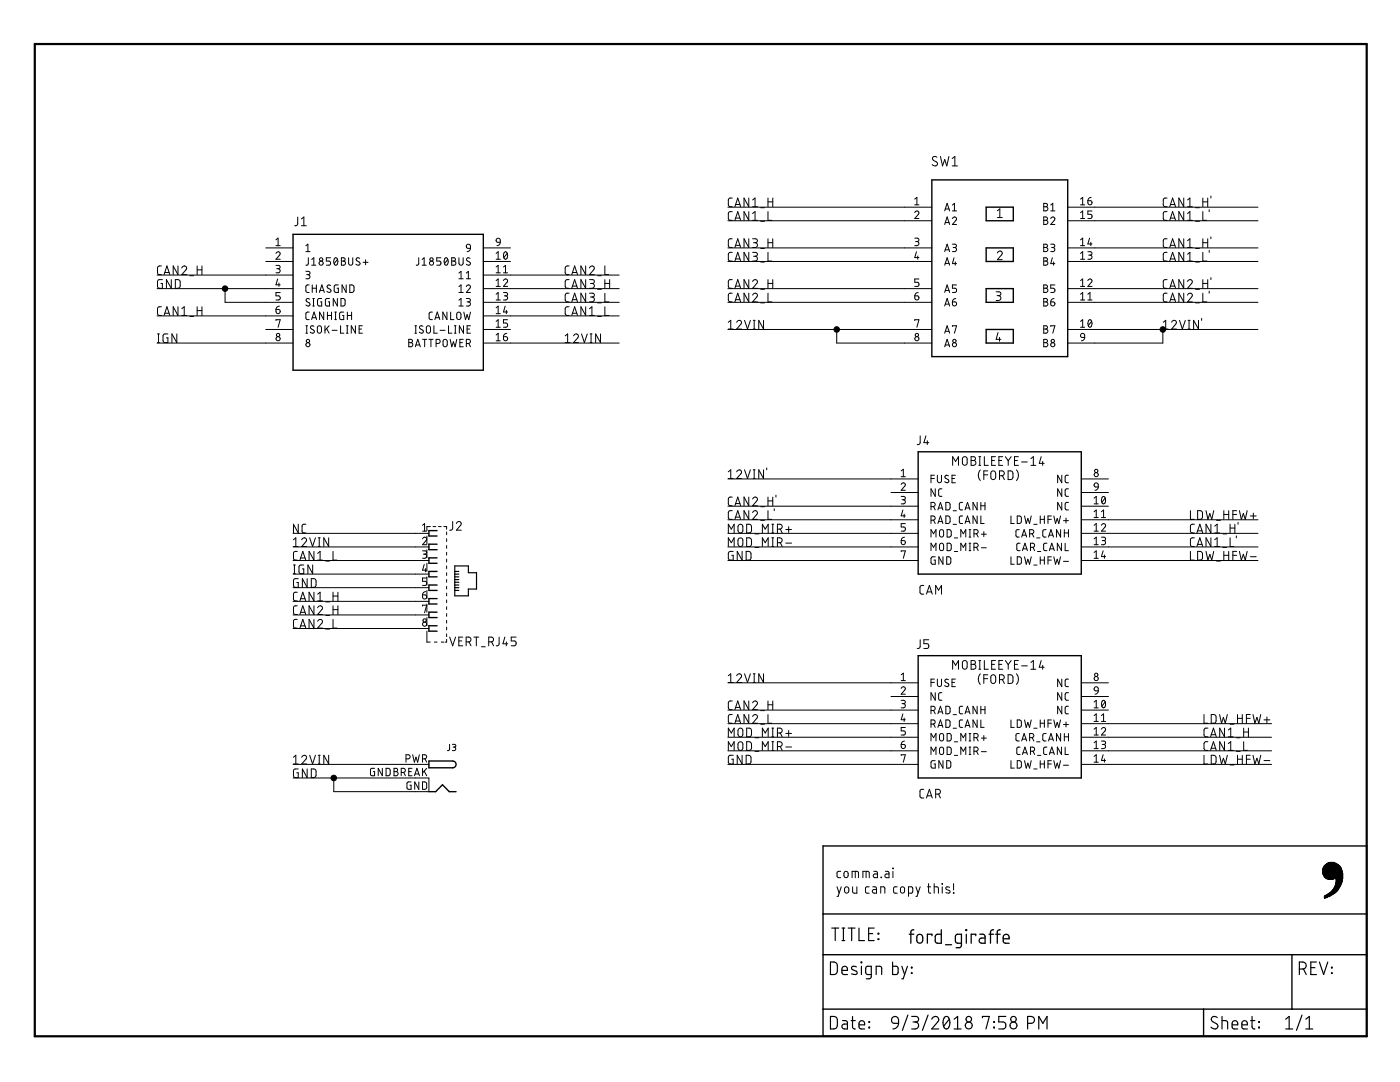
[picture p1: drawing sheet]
<?xml version="1.0" encoding="utf-8"?>
<!DOCTYPE eagle SYSTEM "eagle.dtd">
<eagle version="9.0.0">
<drawing>
<settings>
<setting alwaysvectorfont="yes"/>
<setting verticaltext="up"/>
</settings>
<grid distance="0.1" unitdist="inch" unit="inch" style="dots" multiple="1" display="yes" altdistance="0.01" altunitdist="inch" altunit="inch"/>
<schematic xreflabel="%F%N/%S.%C%R" xrefpart="/%S.%C%R">
<libraries>
<library name="comma.ai">
<symbols>
<symbol name="FRAME-LETTER" library_locally_modified="yes">
<wire x1="0" y1="185.42" x2="248.92" y2="185.42" width="0.4064" layer="94"/>
<wire x1="248.92" y1="185.42" x2="248.92" y2="0" width="0.4064" layer="94"/>
<wire x1="0" y1="185.42" x2="0" y2="0" width="0.4064" layer="94"/>
<wire x1="0" y1="0" x2="248.92" y2="0" width="0.4064" layer="94"/>
</symbol>
<symbol name="DOCFIELD-OPEN" library_locally_modified="yes">
<wire x1="0" y1="0" x2="71.12" y2="0" width="0.254" layer="94"/>
<wire x1="101.6" y1="15.24" x2="87.63" y2="15.24" width="0.254" layer="94"/>
<wire x1="0" y1="0" x2="0" y2="5.08" width="0.254" layer="94"/>
<wire x1="0" y1="5.08" x2="71.12" y2="5.08" width="0.254" layer="94"/>
<wire x1="0" y1="5.08" x2="0" y2="15.24" width="0.254" layer="94"/>
<wire x1="101.6" y1="15.24" x2="101.6" y2="5.08" width="0.254" layer="94"/>
<wire x1="71.12" y1="5.08" x2="71.12" y2="0" width="0.254" layer="94"/>
<wire x1="71.12" y1="5.08" x2="87.63" y2="5.08" width="0.254" layer="94"/>
<wire x1="71.12" y1="0" x2="101.6" y2="0" width="0.254" layer="94"/>
<wire x1="87.63" y1="15.24" x2="87.63" y2="5.08" width="0.254" layer="94"/>
<wire x1="87.63" y1="15.24" x2="0" y2="15.24" width="0.254" layer="94"/>
<wire x1="87.63" y1="5.08" x2="101.6" y2="5.08" width="0.254" layer="94"/>
<wire x1="101.6" y1="5.08" x2="101.6" y2="0" width="0.254" layer="94"/>
<wire x1="0" y1="15.24" x2="0" y2="22.86" width="0.254" layer="94"/>
<wire x1="101.6" y1="35.56" x2="0" y2="35.56" width="0.254" layer="94"/>
<wire x1="101.6" y1="35.56" x2="101.6" y2="22.86" width="0.254" layer="94"/>
<wire x1="0" y1="22.86" x2="101.6" y2="22.86" width="0.254" layer="94"/>
<wire x1="0" y1="22.86" x2="0" y2="35.56" width="0.254" layer="94"/>
<wire x1="101.6" y1="22.86" x2="101.6" y2="15.24" width="0.254" layer="94"/>
<text x="1.27" y="1.27" size="2.54" layer="94" font="vector">Date:</text>
<text x="12.7" y="1.27" size="2.54" layer="94" font="vector">&gt;LAST_DATE_TIME</text>
<text x="72.39" y="1.27" size="2.54" layer="94" font="vector">Sheet:</text>
<text x="86.36" y="1.27" size="2.54" layer="94" font="vector">&gt;SHEET</text>
<text x="88.9" y="11.43" size="2.54" layer="94" font="vector">REV:</text>
<text x="1.524" y="17.78" size="2.54" layer="94" font="vector">TITLE:</text>
<text x="16.002" y="17.272" size="2.7432" layer="94" font="vector">&gt;DRAWING_NAME</text>
<text x="2.54" y="26.67" size="1.9304" layer="94">comma.ai
you can copy this!</text>
<text x="1.27" y="11.43" size="2.54" layer="94">Design by:</text>
<rectangle x1="93.6879" y1="25.7937" x2="93.8403" y2="25.8699" layer="94"/>
<rectangle x1="93.6879" y1="25.8699" x2="94.0689" y2="25.9461" layer="94"/>
<rectangle x1="93.6879" y1="25.9461" x2="94.2975" y2="26.0223" layer="94"/>
<rectangle x1="93.6879" y1="26.0223" x2="94.3737" y2="26.0985" layer="94"/>
<rectangle x1="93.6879" y1="26.0985" x2="94.6023" y2="26.1747" layer="94"/>
<rectangle x1="93.6879" y1="26.1747" x2="94.7547" y2="26.2509" layer="94"/>
<rectangle x1="93.8403" y1="26.2509" x2="94.9071" y2="26.3271" layer="94"/>
<rectangle x1="93.9927" y1="26.3271" x2="94.9833" y2="26.4033" layer="94"/>
<rectangle x1="94.1451" y1="26.4033" x2="95.1357" y2="26.4795" layer="94"/>
<rectangle x1="94.2213" y1="26.4795" x2="95.2881" y2="26.5557" layer="94"/>
<rectangle x1="94.3737" y1="26.5557" x2="95.3643" y2="26.6319" layer="94"/>
<rectangle x1="94.5261" y1="26.6319" x2="95.5167" y2="26.7081" layer="94"/>
<rectangle x1="94.6023" y1="26.7081" x2="95.5929" y2="26.7843" layer="94"/>
<rectangle x1="94.6785" y1="26.7843" x2="95.7453" y2="26.8605" layer="94"/>
<rectangle x1="94.8309" y1="26.8605" x2="95.8215" y2="26.9367" layer="94"/>
<rectangle x1="94.9071" y1="26.9367" x2="95.8977" y2="27.0129" layer="94"/>
<rectangle x1="94.9833" y1="27.0129" x2="95.9739" y2="27.0891" layer="94"/>
<rectangle x1="95.0595" y1="27.0891" x2="96.0501" y2="27.1653" layer="94"/>
<rectangle x1="95.1357" y1="27.1653" x2="96.1263" y2="27.2415" layer="94"/>
<rectangle x1="95.2119" y1="27.2415" x2="96.2025" y2="27.3177" layer="94"/>
<rectangle x1="95.2119" y1="27.3177" x2="96.2025" y2="27.3939" layer="94"/>
<rectangle x1="95.2881" y1="27.3939" x2="96.2787" y2="27.4701" layer="94"/>
<rectangle x1="95.4405" y1="27.4701" x2="96.3549" y2="27.5463" layer="94"/>
<rectangle x1="95.4405" y1="27.5463" x2="96.3549" y2="27.6225" layer="94"/>
<rectangle x1="95.4405" y1="27.6225" x2="96.3549" y2="27.6987" layer="94"/>
<rectangle x1="95.5929" y1="27.6987" x2="96.5073" y2="27.7749" layer="94"/>
<rectangle x1="95.5167" y1="27.7749" x2="96.5073" y2="27.8511" layer="94"/>
<rectangle x1="95.5929" y1="27.8511" x2="96.5835" y2="27.9273" layer="94"/>
<rectangle x1="95.5929" y1="27.9273" x2="96.5835" y2="28.0035" layer="94"/>
<rectangle x1="95.6691" y1="28.0035" x2="96.5835" y2="28.0797" layer="94"/>
<rectangle x1="95.6691" y1="28.0797" x2="96.7359" y2="28.1559" layer="94"/>
<rectangle x1="95.7453" y1="28.1559" x2="96.6597" y2="28.2321" layer="94"/>
<rectangle x1="95.7453" y1="28.2321" x2="96.7359" y2="28.3083" layer="94"/>
<rectangle x1="95.7453" y1="28.3083" x2="96.8121" y2="28.3845" layer="94"/>
<rectangle x1="95.8215" y1="28.3845" x2="96.8121" y2="28.4607" layer="94"/>
<rectangle x1="95.8215" y1="28.4607" x2="96.8883" y2="28.5369" layer="94"/>
<rectangle x1="95.8215" y1="28.5369" x2="96.8883" y2="28.6131" layer="94"/>
<rectangle x1="95.8215" y1="28.6131" x2="96.8883" y2="28.6893" layer="94"/>
<rectangle x1="95.8215" y1="28.6893" x2="96.9645" y2="28.7655" layer="94"/>
<rectangle x1="95.8977" y1="28.7655" x2="96.9645" y2="28.8417" layer="94"/>
<rectangle x1="95.8977" y1="28.8417" x2="96.9645" y2="28.9179" layer="94"/>
<rectangle x1="95.8977" y1="28.9179" x2="97.0407" y2="28.9941" layer="94"/>
<rectangle x1="95.8977" y1="28.9941" x2="97.0407" y2="29.0703" layer="94"/>
<rectangle x1="95.8977" y1="29.0703" x2="97.0407" y2="29.1465" layer="94"/>
<rectangle x1="95.8977" y1="29.1465" x2="97.0407" y2="29.2227" layer="94"/>
<rectangle x1="95.8977" y1="29.2227" x2="97.0407" y2="29.2989" layer="94"/>
<rectangle x1="94.3737" y1="29.2989" x2="95.2881" y2="29.3751" layer="94"/>
<rectangle x1="95.8977" y1="29.2989" x2="97.0407" y2="29.3751" layer="94"/>
<rectangle x1="94.1451" y1="29.3751" x2="94.2213" y2="29.4513" layer="94"/>
<rectangle x1="94.2975" y1="29.3751" x2="95.4405" y2="29.4513" layer="94"/>
<rectangle x1="95.8215" y1="29.3751" x2="97.1169" y2="29.4513" layer="94"/>
<rectangle x1="94.1451" y1="29.4513" x2="95.6691" y2="29.5275" layer="94"/>
<rectangle x1="95.7453" y1="29.4513" x2="97.1169" y2="29.5275" layer="94"/>
<rectangle x1="93.9165" y1="29.5275" x2="97.1169" y2="29.6037" layer="94"/>
<rectangle x1="93.8403" y1="29.6037" x2="97.1169" y2="29.6799" layer="94"/>
<rectangle x1="93.7641" y1="29.6799" x2="97.1169" y2="29.7561" layer="94"/>
<rectangle x1="93.6879" y1="29.7561" x2="97.1169" y2="29.8323" layer="94"/>
<rectangle x1="93.6117" y1="29.8323" x2="97.1169" y2="29.9085" layer="94"/>
<rectangle x1="93.6117" y1="29.9085" x2="97.1169" y2="29.9847" layer="94"/>
<rectangle x1="93.5355" y1="29.9847" x2="97.1169" y2="30.0609" layer="94"/>
<rectangle x1="93.5355" y1="30.0609" x2="97.1169" y2="30.1371" layer="94"/>
<rectangle x1="93.4593" y1="30.1371" x2="97.1169" y2="30.2133" layer="94"/>
<rectangle x1="93.4593" y1="30.2133" x2="97.1169" y2="30.2895" layer="94"/>
<rectangle x1="93.3831" y1="30.2895" x2="97.1169" y2="30.3657" layer="94"/>
<rectangle x1="93.3831" y1="30.3657" x2="97.1169" y2="30.4419" layer="94"/>
<rectangle x1="93.3831" y1="30.4419" x2="97.1169" y2="30.5181" layer="94"/>
<rectangle x1="93.3831" y1="30.5181" x2="97.0407" y2="30.5943" layer="94"/>
<rectangle x1="93.3831" y1="30.5943" x2="97.0407" y2="30.6705" layer="94"/>
<rectangle x1="93.3831" y1="30.6705" x2="97.0407" y2="30.7467" layer="94"/>
<rectangle x1="93.3831" y1="30.7467" x2="97.0407" y2="30.8229" layer="94"/>
<rectangle x1="93.3831" y1="30.8229" x2="97.0407" y2="30.8991" layer="94"/>
<rectangle x1="93.3831" y1="30.8991" x2="96.9645" y2="30.9753" layer="94"/>
<rectangle x1="93.3831" y1="30.9753" x2="96.9645" y2="31.0515" layer="94"/>
<rectangle x1="93.3831" y1="31.0515" x2="96.9645" y2="31.1277" layer="94"/>
<rectangle x1="93.3831" y1="31.1277" x2="96.8883" y2="31.2039" layer="94"/>
<rectangle x1="93.3831" y1="31.2039" x2="96.8883" y2="31.2801" layer="94"/>
<rectangle x1="93.3831" y1="31.2801" x2="96.8883" y2="31.3563" layer="94"/>
<rectangle x1="93.4593" y1="31.3563" x2="96.7359" y2="31.4325" layer="94"/>
<rectangle x1="93.4593" y1="31.4325" x2="96.8121" y2="31.5087" layer="94"/>
<rectangle x1="93.5355" y1="31.5087" x2="96.7359" y2="31.5849" layer="94"/>
<rectangle x1="93.5355" y1="31.5849" x2="96.6597" y2="31.6611" layer="94"/>
<rectangle x1="93.6117" y1="31.6611" x2="96.6597" y2="31.7373" layer="94"/>
<rectangle x1="93.6117" y1="31.7373" x2="96.5835" y2="31.8135" layer="94"/>
<rectangle x1="93.6879" y1="31.8135" x2="96.5073" y2="31.8897" layer="94"/>
<rectangle x1="93.7641" y1="31.8897" x2="96.4311" y2="31.9659" layer="94"/>
<rectangle x1="93.8403" y1="31.9659" x2="96.3549" y2="32.0421" layer="94"/>
<rectangle x1="93.9165" y1="32.0421" x2="96.2025" y2="32.1183" layer="94"/>
<rectangle x1="94.0689" y1="32.1183" x2="96.1263" y2="32.1945" layer="94"/>
<rectangle x1="94.0689" y1="32.1945" x2="95.9739" y2="32.2707" layer="94"/>
<rectangle x1="94.2213" y1="32.2707" x2="95.8977" y2="32.3469" layer="94"/>
<rectangle x1="94.3737" y1="32.3469" x2="95.6691" y2="32.4231" layer="94"/>
<rectangle x1="94.6785" y1="32.4231" x2="95.4405" y2="32.4993" layer="94"/>
</symbol>
<symbol name="OBDII" library_locally_modified="yes">
<wire x1="-17.78" y1="12.7" x2="-17.78" y2="-12.7" width="0.254" layer="94"/>
<wire x1="-17.78" y1="-12.7" x2="17.78" y2="-12.7" width="0.254" layer="94"/>
<wire x1="17.78" y1="-12.7" x2="17.78" y2="12.7" width="0.254" layer="94"/>
<wire x1="17.78" y1="12.7" x2="-17.78" y2="12.7" width="0.254" layer="94"/>
<pin name="1" x="-22.86" y="10.16" length="middle"/>
<pin name="J1850BUS+" x="-22.86" y="7.62" length="middle"/>
<pin name="3" x="-22.86" y="5.08" length="middle"/>
<pin name="CHASGND" x="-22.86" y="2.54" length="middle"/>
<pin name="SIGGND" x="-22.86" y="0" length="middle"/>
<pin name="CANHIGH" x="-22.86" y="-2.54" length="middle"/>
<pin name="ISOK-LINE" x="-22.86" y="-5.08" length="middle"/>
<pin name="8" x="-22.86" y="-7.62" length="middle"/>
<pin name="9" x="22.86" y="10.16" length="middle" rot="R180"/>
<pin name="J1850BUS" x="22.86" y="7.62" length="middle" rot="R180"/>
<pin name="11" x="22.86" y="5.08" length="middle" rot="R180"/>
<pin name="12" x="22.86" y="2.54" length="middle" rot="R180"/>
<pin name="13" x="22.86" y="0" length="middle" rot="R180"/>
<pin name="CANLOW" x="22.86" y="-2.54" length="middle" rot="R180"/>
<pin name="ISOL-LINE" x="22.86" y="-5.08" length="middle" rot="R180"/>
<pin name="BATTPOWER" x="22.86" y="-7.62" length="middle" rot="R180"/>
<text x="-17.526" y="14.224" size="1.778" layer="95">&gt;NAME</text>
</symbol>
<symbol name="4XDPST" library_locally_modified="yes">
<pin name="A1" x="-17.78" y="10.16" length="middle"/>
<pin name="A2" x="-17.78" y="7.62" length="middle"/>
<pin name="A3" x="-17.78" y="2.54" length="middle"/>
<pin name="A4" x="-17.78" y="0" length="middle"/>
<pin name="A5" x="-17.78" y="-5.08" length="middle"/>
<pin name="A6" x="-17.78" y="-7.62" length="middle"/>
<pin name="A7" x="-17.78" y="-12.7" length="middle"/>
<pin name="A8" x="-17.78" y="-15.24" length="middle"/>
<pin name="B1" x="17.78" y="10.16" length="middle" rot="R180"/>
<pin name="B2" x="17.78" y="7.62" length="middle" rot="R180"/>
<pin name="B3" x="17.78" y="2.54" length="middle" rot="R180"/>
<pin name="B4" x="17.78" y="0" length="middle" rot="R180"/>
<pin name="B5" x="17.78" y="-5.08" length="middle" rot="R180"/>
<pin name="B6" x="17.78" y="-7.62" length="middle" rot="R180"/>
<pin name="B7" x="17.78" y="-12.7" length="middle" rot="R180"/>
<pin name="B8" x="17.78" y="-15.24" length="middle" rot="R180"/>
<wire x1="-12.7" y1="-17.78" x2="-12.7" y2="15.24" width="0.254" layer="94"/>
<wire x1="-12.7" y1="15.24" x2="12.7" y2="15.24" width="0.254" layer="94"/>
<wire x1="12.7" y1="15.24" x2="12.7" y2="-17.78" width="0.254" layer="94"/>
<wire x1="12.7" y1="-17.78" x2="-12.7" y2="-17.78" width="0.254" layer="94"/>
<wire x1="-2.54" y1="10.16" x2="-2.54" y2="7.62" width="0.254" layer="97"/>
<wire x1="-2.54" y1="7.62" x2="2.54" y2="7.62" width="0.254" layer="97"/>
<wire x1="2.54" y1="7.62" x2="2.54" y2="10.16" width="0.254" layer="97"/>
<wire x1="2.54" y1="10.16" x2="-2.54" y2="10.16" width="0.254" layer="97"/>
<wire x1="-2.54" y1="2.54" x2="2.54" y2="2.54" width="0.254" layer="97"/>
<wire x1="2.54" y1="2.54" x2="2.54" y2="0" width="0.254" layer="97"/>
<wire x1="2.54" y1="0" x2="-2.54" y2="0" width="0.254" layer="97"/>
<wire x1="-2.54" y1="0" x2="-2.54" y2="2.54" width="0.254" layer="97"/>
<wire x1="-2.54" y1="-5.08" x2="2.54" y2="-5.08" width="0.254" layer="97"/>
<wire x1="2.54" y1="-5.08" x2="2.54" y2="-7.62" width="0.254" layer="97"/>
<wire x1="2.54" y1="-7.62" x2="-2.54" y2="-7.62" width="0.254" layer="97"/>
<wire x1="-2.54" y1="-7.62" x2="-2.54" y2="-5.08" width="0.254" layer="97"/>
<wire x1="-2.54" y1="-12.7" x2="-2.54" y2="-15.24" width="0.254" layer="97"/>
<wire x1="-2.54" y1="-15.24" x2="2.54" y2="-15.24" width="0.254" layer="97"/>
<wire x1="2.54" y1="-15.24" x2="2.54" y2="-12.7" width="0.254" layer="97"/>
<wire x1="2.54" y1="-12.7" x2="-2.54" y2="-12.7" width="0.254" layer="97"/>
<text x="-12.7" y="17.78" size="1.9304" layer="95">&gt;NAME</text>
<text x="-0.508" y="8.128" size="1.778" layer="97">1</text>
<text x="-0.508" y="0.254" size="1.778" layer="97">2</text>
<text x="-0.762" y="-7.366" size="1.778" layer="97">3</text>
<text x="-0.762" y="-14.986" size="1.778" layer="97">4</text>
</symbol>
<symbol name="JACK8SH" library_locally_modified="yes">
<wire x1="1.524" y1="10.668" x2="0" y2="10.668" width="0.254" layer="94"/>
<wire x1="0" y1="10.668" x2="0" y2="9.652" width="0.254" layer="94"/>
<wire x1="0" y1="9.652" x2="1.524" y2="9.652" width="0.254" layer="94"/>
<wire x1="1.524" y1="8.128" x2="0" y2="8.128" width="0.254" layer="94"/>
<wire x1="0" y1="8.128" x2="0" y2="7.112" width="0.254" layer="94"/>
<wire x1="0" y1="7.112" x2="1.524" y2="7.112" width="0.254" layer="94"/>
<wire x1="1.524" y1="5.588" x2="0" y2="5.588" width="0.254" layer="94"/>
<wire x1="0" y1="5.588" x2="0" y2="4.572" width="0.254" layer="94"/>
<wire x1="0" y1="4.572" x2="1.524" y2="4.572" width="0.254" layer="94"/>
<wire x1="1.524" y1="3.048" x2="0" y2="3.048" width="0.254" layer="94"/>
<wire x1="0" y1="3.048" x2="0" y2="2.032" width="0.254" layer="94"/>
<wire x1="0" y1="2.032" x2="1.524" y2="2.032" width="0.254" layer="94"/>
<wire x1="1.524" y1="0.508" x2="0" y2="0.508" width="0.254" layer="94"/>
<wire x1="0" y1="0.508" x2="0" y2="-0.508" width="0.254" layer="94"/>
<wire x1="0" y1="-0.508" x2="1.524" y2="-0.508" width="0.254" layer="94"/>
<wire x1="1.524" y1="-2.032" x2="0" y2="-2.032" width="0.254" layer="94"/>
<wire x1="0" y1="-2.032" x2="0" y2="-3.048" width="0.254" layer="94"/>
<wire x1="0" y1="-3.048" x2="1.524" y2="-3.048" width="0.254" layer="94"/>
<wire x1="1.524" y1="-4.572" x2="0" y2="-4.572" width="0.254" layer="94"/>
<wire x1="0" y1="-4.572" x2="0" y2="-5.588" width="0.254" layer="94"/>
<wire x1="0" y1="-5.588" x2="1.524" y2="-5.588" width="0.254" layer="94"/>
<wire x1="1.524" y1="-7.112" x2="0" y2="-7.112" width="0.254" layer="94"/>
<wire x1="0" y1="-7.112" x2="0" y2="-8.128" width="0.254" layer="94"/>
<wire x1="0" y1="-8.128" x2="1.524" y2="-8.128" width="0.254" layer="94"/>
<wire x1="-0.381" y1="-10.16" x2="0.254" y2="-10.16" width="0.127" layer="94"/>
<wire x1="1.016" y1="-10.16" x2="1.524" y2="-10.16" width="0.127" layer="94"/>
<wire x1="2.286" y1="-10.16" x2="2.794" y2="-10.16" width="0.127" layer="94"/>
<wire x1="3.048" y1="-10.16" x2="3.302" y2="-10.16" width="0.127" layer="94"/>
<wire x1="3.302" y1="-10.16" x2="3.302" y2="-9.652" width="0.127" layer="94"/>
<wire x1="3.302" y1="9.906" x2="3.302" y2="10.414" width="0.127" layer="94"/>
<wire x1="3.302" y1="10.922" x2="3.302" y2="11.43" width="0.127" layer="94"/>
<wire x1="3.302" y1="11.43" x2="2.794" y2="11.43" width="0.127" layer="94"/>
<wire x1="2.286" y1="11.43" x2="1.778" y2="11.43" width="0.127" layer="94"/>
<wire x1="1.27" y1="11.43" x2="0.762" y2="11.43" width="0.127" layer="94"/>
<wire x1="0.254" y1="11.43" x2="-0.381" y2="11.43" width="0.127" layer="94"/>
<wire x1="-0.381" y1="11.43" x2="-0.381" y2="10.668" width="0.127" layer="94"/>
<wire x1="-0.381" y1="9.652" x2="-0.381" y2="8.128" width="0.127" layer="94"/>
<wire x1="-0.381" y1="7.112" x2="-0.381" y2="5.588" width="0.127" layer="94"/>
<wire x1="-0.381" y1="4.572" x2="-0.381" y2="3.048" width="0.127" layer="94"/>
<wire x1="-0.381" y1="2.032" x2="-0.381" y2="0.508" width="0.127" layer="94"/>
<wire x1="-0.381" y1="-0.508" x2="-0.381" y2="-2.032" width="0.127" layer="94"/>
<wire x1="-0.381" y1="-3.048" x2="-0.381" y2="-4.572" width="0.127" layer="94"/>
<wire x1="-0.381" y1="-5.588" x2="-0.381" y2="-7.112" width="0.127" layer="94"/>
<wire x1="-0.381" y1="-8.128" x2="-0.381" y2="-10.16" width="0.127" layer="94"/>
<wire x1="4.826" y1="4.064" x2="4.826" y2="3.048" width="0.1998" layer="94"/>
<wire x1="4.826" y1="3.048" x2="4.826" y2="2.54" width="0.1998" layer="94"/>
<wire x1="4.826" y1="2.54" x2="4.826" y2="2.032" width="0.1998" layer="94"/>
<wire x1="4.826" y1="2.032" x2="4.826" y2="1.524" width="0.1998" layer="94"/>
<wire x1="4.826" y1="1.524" x2="4.826" y2="1.016" width="0.1998" layer="94"/>
<wire x1="4.826" y1="1.016" x2="4.826" y2="0.508" width="0.1998" layer="94"/>
<wire x1="4.826" y1="0.508" x2="4.826" y2="0" width="0.1998" layer="94"/>
<wire x1="4.826" y1="0" x2="4.826" y2="-0.508" width="0.1998" layer="94"/>
<wire x1="4.826" y1="-0.508" x2="4.826" y2="-1.524" width="0.1998" layer="94"/>
<wire x1="4.826" y1="-1.524" x2="7.366" y2="-1.524" width="0.1998" layer="94"/>
<wire x1="7.366" y1="-1.524" x2="7.366" y2="-0.254" width="0.1998" layer="94"/>
<wire x1="7.366" y1="-0.254" x2="8.89" y2="-0.254" width="0.1998" layer="94"/>
<wire x1="8.89" y1="-0.254" x2="8.89" y2="2.794" width="0.1998" layer="94"/>
<wire x1="8.89" y1="2.794" x2="7.366" y2="2.794" width="0.1998" layer="94"/>
<wire x1="7.366" y1="2.794" x2="7.366" y2="4.064" width="0.1998" layer="94"/>
<wire x1="7.366" y1="4.064" x2="4.826" y2="4.064" width="0.1998" layer="94"/>
<wire x1="4.826" y1="3.048" x2="5.588" y2="3.048" width="0.1998" layer="94"/>
<wire x1="4.826" y1="2.54" x2="5.588" y2="2.54" width="0.1998" layer="94"/>
<wire x1="4.826" y1="2.032" x2="5.588" y2="2.032" width="0.1998" layer="94"/>
<wire x1="4.826" y1="1.524" x2="5.588" y2="1.524" width="0.1998" layer="94"/>
<wire x1="4.826" y1="1.016" x2="5.588" y2="1.016" width="0.1998" layer="94"/>
<wire x1="4.826" y1="0.508" x2="5.588" y2="0.508" width="0.1998" layer="94"/>
<wire x1="4.826" y1="0" x2="5.588" y2="0" width="0.1998" layer="94"/>
<wire x1="4.826" y1="-0.508" x2="5.588" y2="-0.508" width="0.1998" layer="94"/>
<wire x1="3.302" y1="8.636" x2="3.302" y2="9.144" width="0.127" layer="94"/>
<wire x1="3.302" y1="7.366" x2="3.302" y2="7.874" width="0.127" layer="94"/>
<wire x1="3.302" y1="6.096" x2="3.302" y2="6.604" width="0.127" layer="94"/>
<wire x1="3.302" y1="4.826" x2="3.302" y2="5.334" width="0.127" layer="94"/>
<wire x1="3.302" y1="3.556" x2="3.302" y2="4.064" width="0.127" layer="94"/>
<wire x1="3.302" y1="2.286" x2="3.302" y2="2.794" width="0.127" layer="94"/>
<wire x1="3.302" y1="1.016" x2="3.302" y2="1.524" width="0.127" layer="94"/>
<wire x1="3.302" y1="-0.254" x2="3.302" y2="0.254" width="0.127" layer="94"/>
<wire x1="3.302" y1="-1.524" x2="3.302" y2="-1.016" width="0.127" layer="94"/>
<wire x1="3.302" y1="-2.794" x2="3.302" y2="-2.286" width="0.127" layer="94"/>
<wire x1="3.302" y1="-4.064" x2="3.302" y2="-3.556" width="0.127" layer="94"/>
<wire x1="3.302" y1="-5.334" x2="3.302" y2="-4.826" width="0.127" layer="94"/>
<wire x1="3.302" y1="-6.604" x2="3.302" y2="-6.096" width="0.127" layer="94"/>
<wire x1="3.302" y1="-7.874" x2="3.302" y2="-7.366" width="0.127" layer="94"/>
<wire x1="3.302" y1="-9.144" x2="3.302" y2="-8.636" width="0.127" layer="94"/>
<text x="3.81" y="10.668" size="1.778" layer="95">&gt;NAME</text>
<text x="3.81" y="-10.922" size="1.778" layer="96">&gt;VALUE</text>
<pin name="1" x="-2.54" y="10.16" visible="pad" length="short" direction="pas" swaplevel="1"/>
<pin name="2" x="-2.54" y="7.62" visible="pad" length="short" direction="pas" swaplevel="1"/>
<pin name="3" x="-2.54" y="5.08" visible="pad" length="short" direction="pas" swaplevel="1"/>
<pin name="4" x="-2.54" y="2.54" visible="pad" length="short" direction="pas" swaplevel="1"/>
<pin name="5" x="-2.54" y="0" visible="pad" length="short" direction="pas" swaplevel="1"/>
<pin name="6" x="-2.54" y="-2.54" visible="pad" length="short" direction="pas" swaplevel="1"/>
<pin name="7" x="-2.54" y="-5.08" visible="pad" length="short" direction="pas" swaplevel="1"/>
<pin name="8" x="-2.54" y="-7.62" visible="pad" length="short" direction="pas" swaplevel="1"/>
</symbol>
<symbol name="MOBILEEYE-14">
<pin name="FUSE" x="-20.32" y="5.08" length="middle"/>
<pin name="NC" x="-20.32" y="2.54" length="middle"/>
<pin name="MOD_MIR+" x="-20.32" y="-5.08" length="middle"/>
<pin name="MOD_MIR-" x="-20.32" y="-7.62" length="middle"/>
<pin name="RAD_CANH" x="-20.32" y="0" length="middle"/>
<pin name="RAD_CANL" x="-20.32" y="-2.54" length="middle"/>
<pin name="NC@1" x="20.32" y="5.08" length="middle" rot="R180"/>
<pin name="CAR_CANL" x="20.32" y="-7.62" length="middle" rot="R180"/>
<pin name="CAR_CANH" x="20.32" y="-5.08" length="middle" rot="R180"/>
<pin name="NC@2" x="20.32" y="2.54" length="middle" rot="R180"/>
<pin name="NC@3" x="20.32" y="0" length="middle" rot="R180"/>
<pin name="LDW_HFW+" x="20.32" y="-2.54" length="middle" rot="R180"/>
<pin name="GND" x="-20.32" y="-10.16" length="middle"/>
<pin name="LDW_HFW-" x="20.32" y="-10.16" length="middle" rot="R180"/>
<wire x1="-15.24" y1="-12.7" x2="-15.24" y2="10.16" width="0.254" layer="94"/>
<wire x1="-15.24" y1="10.16" x2="15.24" y2="10.16" width="0.254" layer="94"/>
<wire x1="15.24" y1="10.16" x2="15.24" y2="-12.7" width="0.254" layer="94"/>
<wire x1="15.24" y1="-12.7" x2="-15.24" y2="-12.7" width="0.254" layer="94"/>
<text x="-15.494" y="11.43" size="1.778" layer="95">&gt;NAME</text>
<text x="-0.254" y="7.112" size="1.778" layer="94" align="center">MOBILEEYE-14
(FORD)</text>
<text x="-14.986" y="-16.51" size="1.778" layer="96">&gt;VALUE</text>
</symbol>
<symbol name="DCBARREL-1" library_locally_modified="yes">
<wire x1="0" y1="0" x2="0" y2="-2.54" width="0.1524" layer="94"/>
<wire x1="0" y1="-2.54" x2="-1.27" y2="-2.54" width="0.254" layer="94"/>
<wire x1="-5.08" y1="-2.54" x2="-3.81" y2="-2.54" width="0.254" layer="94"/>
<wire x1="-3.81" y1="-2.54" x2="-2.54" y2="-1.27" width="0.254" layer="94"/>
<wire x1="-2.54" y1="-1.27" x2="-1.27" y2="-2.54" width="0.254" layer="94"/>
<wire x1="0" y1="3.175" x2="0" y2="1.905" width="0.254" layer="94"/>
<wire x1="-4.445" y1="3.175" x2="-4.445" y2="1.905" width="0.254" layer="94" curve="180"/>
<wire x1="0" y1="1.905" x2="-4.445" y2="1.905" width="0.254" layer="94"/>
<wire x1="0" y1="3.175" x2="-4.445" y2="3.175" width="0.254" layer="94"/>
<text x="-5.08" y="5.08" size="1.27" layer="95">&gt;NAME</text>
<text x="-5.08" y="-5.08" size="1.27" layer="96">&gt;VALUE</text>
<pin name="PWR" x="2.54" y="2.54" visible="pad" length="short" direction="pwr" rot="R180"/>
<pin name="GNDBREAK" x="2.54" y="0" visible="pad" length="short" direction="pwr" rot="R180"/>
<pin name="GND" x="2.54" y="-2.54" visible="pad" length="short" direction="pwr" rot="R180"/>
</symbol>
</symbols>
<devicesets>
<deviceset name="FRAME-LETTER-OPEN" prefix="FRAME" library_locally_modified="yes">
<gates>
<gate name="G$1" symbol="FRAME-LETTER" x="0" y="0"/>
<gate name="G$2" symbol="DOCFIELD-OPEN" x="147.32" y="0"/>
</gates>
<devices>
<device name="NO_PACKAGE" package="DUMMY">
<package3dinstances>
<package3dinstance package3d_urn="urn:adsk.eagle:package:2653284/1"/>
</package3dinstances>
<technologies>
<technology name="">
<attribute name="DESIGNER" value="Nobody" constant="no"/>
<attribute name="VERSION" value="v01" constant="no"/>
</technology>
</technologies>
</device>
</devices>
</deviceset>
<deviceset name="OBDII-FEMALE" prefix="J">
<gates>
<gate name="G$1" symbol="OBDII" x="0" y="0"/>
</gates>
<devices>
<device name="FEMALE" package="OBDII-FEMALE">
<connects>
<connect gate="G$1" pin="1" pad="1"/>
<connect gate="G$1" pin="11" pad="11"/>
<connect gate="G$1" pin="12" pad="12"/>
<connect gate="G$1" pin="13" pad="13"/>
<connect gate="G$1" pin="3" pad="3"/>
<connect gate="G$1" pin="8" pad="8"/>
<connect gate="G$1" pin="9" pad="9"/>
<connect gate="G$1" pin="BATTPOWER" pad="16"/>
<connect gate="G$1" pin="CANHIGH" pad="6"/>
<connect gate="G$1" pin="CANLOW" pad="14"/>
<connect gate="G$1" pin="CHASGND" pad="4"/>
<connect gate="G$1" pin="ISOK-LINE" pad="7"/>
<connect gate="G$1" pin="ISOL-LINE" pad="15"/>
<connect gate="G$1" pin="J1850BUS" pad="10"/>
<connect gate="G$1" pin="J1850BUS+" pad="2"/>
<connect gate="G$1" pin="SIGGND" pad="5"/>
</connects>
<package3dinstances>
<package3dinstance package3d_urn="urn:adsk.eagle:package:2653236/1"/>
</package3dinstances>
<technologies>
<technology name=""/>
</technologies>
</device>
<device name="-CUT" package="OBDII-FEMALE-MIDCUT">
<connects>
<connect gate="G$1" pin="1" pad="1"/>
<connect gate="G$1" pin="11" pad="11"/>
<connect gate="G$1" pin="12" pad="12"/>
<connect gate="G$1" pin="13" pad="13"/>
<connect gate="G$1" pin="3" pad="3"/>
<connect gate="G$1" pin="8" pad="8"/>
<connect gate="G$1" pin="9" pad="9"/>
<connect gate="G$1" pin="BATTPOWER" pad="16"/>
<connect gate="G$1" pin="CANHIGH" pad="6"/>
<connect gate="G$1" pin="CANLOW" pad="14"/>
<connect gate="G$1" pin="CHASGND" pad="4"/>
<connect gate="G$1" pin="ISOK-LINE" pad="7"/>
<connect gate="G$1" pin="ISOL-LINE" pad="15"/>
<connect gate="G$1" pin="J1850BUS" pad="10"/>
<connect gate="G$1" pin="J1850BUS+" pad="2"/>
<connect gate="G$1" pin="SIGGND" pad="5"/>
</connects>
<package3dinstances>
<package3dinstance package3d_urn="urn:adsk.eagle:package:2653263/2"/>
</package3dinstances>
<technologies>
<technology name=""/>
</technologies>
</device>
</devices>
</deviceset>
<deviceset name="4XDPST" prefix="SW">
<gates>
<gate name="G$1" symbol="4XDPST" x="0" y="2.54"/>
</gates>
<devices>
<device name="SMT" package="4-DPST">
<connects>
<connect gate="G$1" pin="A1" pad="1"/>
<connect gate="G$1" pin="A2" pad="2"/>
<connect gate="G$1" pin="A3" pad="3"/>
<connect gate="G$1" pin="A4" pad="4"/>
<connect gate="G$1" pin="A5" pad="5"/>
<connect gate="G$1" pin="A6" pad="6"/>
<connect gate="G$1" pin="A7" pad="7"/>
<connect gate="G$1" pin="A8" pad="8"/>
<connect gate="G$1" pin="B1" pad="16"/>
<connect gate="G$1" pin="B2" pad="15"/>
<connect gate="G$1" pin="B3" pad="14"/>
<connect gate="G$1" pin="B4" pad="13"/>
<connect gate="G$1" pin="B5" pad="12"/>
<connect gate="G$1" pin="B6" pad="11"/>
<connect gate="G$1" pin="B7" pad="10"/>
<connect gate="G$1" pin="B8" pad="9"/>
</connects>
<package3dinstances>
<package3dinstance package3d_urn="urn:adsk.eagle:package:2653253/2"/>
</package3dinstances>
<technologies>
<technology name=""/>
</technologies>
</device>
</devices>
</deviceset>
<deviceset name="VERT_RJ45" locally_modified="yes" prefix="J" library_locally_modified="yes">
<gates>
<gate name="G$1" symbol="JACK8SH" x="0" y="0"/>
</gates>
<devices>
<device name="" package="GLX-S-88M">
<connects>
<connect gate="G$1" pin="1" pad="1"/>
<connect gate="G$1" pin="2" pad="2"/>
<connect gate="G$1" pin="3" pad="3"/>
<connect gate="G$1" pin="4" pad="4"/>
<connect gate="G$1" pin="5" pad="5"/>
<connect gate="G$1" pin="6" pad="6"/>
<connect gate="G$1" pin="7" pad="7"/>
<connect gate="G$1" pin="8" pad="8"/>
</connects>
<package3dinstances>
<package3dinstance package3d_urn="urn:adsk.eagle:package:2653227/2"/>
</package3dinstances>
<technologies>
<technology name="">
<attribute name="MF" value="" constant="no"/>
<attribute name="MPN" value="" constant="no"/>
<attribute name="OC_FARNELL" value="unknown" constant="no"/>
<attribute name="OC_NEWARK" value="unknown" constant="no"/>
</technology>
</technologies>
</device>
<device name="-MOLEX" package="RJ45-SLIM">
<connects>
<connect gate="G$1" pin="1" pad="1"/>
<connect gate="G$1" pin="2" pad="2"/>
<connect gate="G$1" pin="3" pad="3"/>
<connect gate="G$1" pin="4" pad="4"/>
<connect gate="G$1" pin="5" pad="5"/>
<connect gate="G$1" pin="6" pad="6"/>
<connect gate="G$1" pin="7" pad="7"/>
<connect gate="G$1" pin="8" pad="8"/>
</connects>
<package3dinstances>
<package3dinstance package3d_urn="urn:adsk.eagle:package:2653315/5"/>
</package3dinstances>
<technologies>
<technology name=""/>
</technologies>
</device>
</devices>
</deviceset>
<deviceset name="MOBILEEYE-14" locally_modified="yes" prefix="J" uservalue="yes" library_locally_modified="yes">
<gates>
<gate name="G$1" symbol="MOBILEEYE-14" x="0" y="0"/>
</gates>
<devices>
<device name="-M" package="2X7-FORD-CAM">
<connects>
<connect gate="G$1" pin="CAR_CANH" pad="12"/>
<connect gate="G$1" pin="CAR_CANL" pad="13"/>
<connect gate="G$1" pin="FUSE" pad="1"/>
<connect gate="G$1" pin="GND" pad="7"/>
<connect gate="G$1" pin="LDW_HFW+" pad="11"/>
<connect gate="G$1" pin="LDW_HFW-" pad="14"/>
<connect gate="G$1" pin="MOD_MIR+" pad="5"/>
<connect gate="G$1" pin="MOD_MIR-" pad="6"/>
<connect gate="G$1" pin="NC" pad="2"/>
<connect gate="G$1" pin="NC@1" pad="8"/>
<connect gate="G$1" pin="NC@2" pad="9"/>
<connect gate="G$1" pin="NC@3" pad="10"/>
<connect gate="G$1" pin="RAD_CANH" pad="3"/>
<connect gate="G$1" pin="RAD_CANL" pad="4"/>
</connects>
<package3dinstances>
<package3dinstance package3d_urn="urn:adsk.eagle:package:2744509/3"/>
</package3dinstances>
<technologies>
<technology name=""/>
</technologies>
</device>
<device name="-F" package="2X7-FORD-CAR">
<connects>
<connect gate="G$1" pin="CAR_CANH" pad="12"/>
<connect gate="G$1" pin="CAR_CANL" pad="13"/>
<connect gate="G$1" pin="FUSE" pad="1"/>
<connect gate="G$1" pin="GND" pad="7"/>
<connect gate="G$1" pin="LDW_HFW+" pad="11"/>
<connect gate="G$1" pin="LDW_HFW-" pad="14"/>
<connect gate="G$1" pin="MOD_MIR+" pad="5"/>
<connect gate="G$1" pin="MOD_MIR-" pad="6"/>
<connect gate="G$1" pin="NC" pad="2"/>
<connect gate="G$1" pin="NC@1" pad="8"/>
<connect gate="G$1" pin="NC@2" pad="9"/>
<connect gate="G$1" pin="NC@3" pad="10"/>
<connect gate="G$1" pin="RAD_CANH" pad="3"/>
<connect gate="G$1" pin="RAD_CANL" pad="4"/>
</connects>
<package3dinstances>
<package3dinstance package3d_urn="urn:adsk.eagle:package:2744510/2"/>
</package3dinstances>
<technologies>
<technology name=""/>
</technologies>
</device>
</devices>
</deviceset>
<deviceset name="DCBARREL" prefix="CN" uservalue="yes" library_locally_modified="yes">
<gates>
<gate name="G$1" symbol="DCBARREL-1" x="0" y="0"/>
</gates>
<devices>
<device name="PTH" package="DCJACK_2MM_PTH">
<connects>
<connect gate="G$1" pin="GND" pad="GND"/>
<connect gate="G$1" pin="GNDBREAK" pad="GNDBREAK"/>
<connect gate="G$1" pin="PWR" pad="PWR"/>
</connects>
<package3dinstances>
<package3dinstance package3d_urn="urn:adsk.eagle:package:2744729/2"/>
</package3dinstances>
<technologies>
<technology name=""/>
</technologies>
</device>
<device name="SMT" package="DCJACK_2MM_SMT">
<connects>
<connect gate="G$1" pin="GND" pad="GNDBREAK"/>
<connect gate="G$1" pin="GNDBREAK" pad="GND"/>
<connect gate="G$1" pin="PWR" pad="PWR1"/>
</connects>
<package3dinstances>
<package3dinstance package3d_urn="urn:adsk.eagle:package:2744730/1"/>
</package3dinstances>
<technologies>
<technology name=""/>
</technologies>
</device>
</devices>
</deviceset>
</devicesets>
</library>
</libraries>
<attributes>
</attributes>
<variantdefs>
</variantdefs>
<classes>
<class number="0" name="default" width="0" drill="0">
</class>
</classes>
<parts>
<part name="FRAME1" library="comma.ai" deviceset="FRAME-LETTER-OPEN" device="NO_PACKAGE" package3d_urn="urn:adsk.eagle:package:2653284/1"/>
<part name="J1" library="comma.ai" deviceset="OBDII-FEMALE" device="-CUT" package3d_urn="urn:adsk.eagle:package:2653263/2"/>
<part name="SW1" library="comma.ai" deviceset="4XDPST" device="SMT" package3d_urn="urn:adsk.eagle:package:2653253/2"/>
<part name="J2" library="comma.ai" deviceset="VERT_RJ45" device="" package3d_urn="urn:adsk.eagle:package:2653227/2"/>
<part name="J3" library="comma.ai" deviceset="DCBARREL" device="PTH" package3d_urn="urn:adsk.eagle:package:2744729/2"/>
<part name="J4" library="comma.ai" deviceset="MOBILEEYE-14" device="-F" package3d_urn="urn:adsk.eagle:package:2744510/2" value="CAM"/>
<part name="J5" library="comma.ai" deviceset="MOBILEEYE-14" device="-M" package3d_urn="urn:adsk.eagle:package:2744509/3" value="CAR"/>
</parts>
<sheets>
<sheet>
<plain>
</plain>
<instances>
<instance part="FRAME1" gate="G$1" x="0" y="0"/>
<instance part="FRAME1" gate="G$2" x="147.32" y="0"/>
<instance part="J1" gate="G$1" x="66.04" y="137.16"/>
<instance part="SW1" gate="G$1" x="180.34" y="144.78"/>
<instance part="J2" gate="G$1" x="73.66" y="83.82"/>
<instance part="J3" gate="G$1" x="73.66" y="48.26" rot="MR0"/>
<instance part="J4" gate="G$1" x="180.34" y="99.06"/>
<instance part="J5" gate="G$1" x="180.34" y="60.96"/>
</instances>
<busses>
</busses>
<nets>
<net name="NC" class="0">
<segment>
<pinref part="J2" gate="G$1" pin="1"/>
<wire x1="71.12" y1="93.98" x2="48.26" y2="93.98" width="0.1524" layer="91"/>
<label x="48.26" y="93.98" size="1.778" layer="95"/>
</segment>
</net>
<net name="12VIN" class="0">
<segment>
<pinref part="J2" gate="G$1" pin="2"/>
<wire x1="48.26" y1="91.44" x2="71.12" y2="91.44" width="0.1524" layer="91"/>
<label x="48.26" y="91.44" size="1.778" layer="95"/>
</segment>
<segment>
<pinref part="J3" gate="G$1" pin="PWR"/>
<wire x1="71.12" y1="50.8" x2="48.26" y2="50.8" width="0.1524" layer="91"/>
<label x="48.26" y="50.8" size="1.778" layer="95"/>
</segment>
<segment>
<pinref part="J1" gate="G$1" pin="BATTPOWER"/>
<wire x1="88.9" y1="129.54" x2="109.22" y2="129.54" width="0.1524" layer="91"/>
<label x="99.06" y="129.54" size="1.778" layer="95"/>
</segment>
<segment>
<pinref part="SW1" gate="G$1" pin="A7"/>
<wire x1="162.56" y1="132.08" x2="149.86" y2="132.08" width="0.1524" layer="91"/>
<label x="129.54" y="132.08" size="1.778" layer="95"/>
<pinref part="SW1" gate="G$1" pin="A8"/>
<wire x1="149.86" y1="132.08" x2="129.54" y2="132.08" width="0.1524" layer="91"/>
<wire x1="162.56" y1="129.54" x2="149.86" y2="129.54" width="0.1524" layer="91"/>
<wire x1="149.86" y1="129.54" x2="149.86" y2="132.08" width="0.1524" layer="91"/>
<junction x="149.86" y="132.08"/>
</segment>
<segment>
<pinref part="J5" gate="G$1" pin="FUSE"/>
<wire x1="160.02" y1="66.04" x2="129.54" y2="66.04" width="0.1524" layer="91"/>
<label x="129.54" y="66.04" size="1.778" layer="95"/>
</segment>
</net>
<net name="CAN1_L" class="0">
<segment>
<pinref part="J2" gate="G$1" pin="3"/>
<wire x1="48.26" y1="88.9" x2="71.12" y2="88.9" width="0.1524" layer="91"/>
<label x="48.26" y="88.9" size="1.778" layer="95"/>
</segment>
<segment>
<pinref part="J1" gate="G$1" pin="CANLOW"/>
<wire x1="88.9" y1="134.62" x2="109.22" y2="134.62" width="0.1524" layer="91"/>
<label x="99.06" y="134.62" size="1.778" layer="95"/>
</segment>
<segment>
<pinref part="SW1" gate="G$1" pin="A2"/>
<wire x1="162.56" y1="152.4" x2="129.54" y2="152.4" width="0.1524" layer="91"/>
<label x="129.54" y="152.4" size="1.778" layer="95"/>
</segment>
<segment>
<pinref part="J5" gate="G$1" pin="CAR_CANL"/>
<wire x1="200.66" y1="53.34" x2="231.14" y2="53.34" width="0.1524" layer="91"/>
<label x="218.44" y="53.34" size="1.778" layer="95"/>
</segment>
</net>
<net name="IGN" class="0">
<segment>
<pinref part="J2" gate="G$1" pin="4"/>
<wire x1="48.26" y1="86.36" x2="71.12" y2="86.36" width="0.1524" layer="91"/>
<label x="48.26" y="86.36" size="1.778" layer="95"/>
</segment>
<segment>
<pinref part="J1" gate="G$1" pin="8"/>
<wire x1="43.18" y1="129.54" x2="22.86" y2="129.54" width="0.1524" layer="91"/>
<label x="22.86" y="129.54" size="1.778" layer="95"/>
</segment>
</net>
<net name="GND" class="0">
<segment>
<pinref part="J2" gate="G$1" pin="5"/>
<wire x1="48.26" y1="83.82" x2="71.12" y2="83.82" width="0.1524" layer="91"/>
<label x="48.26" y="83.82" size="1.778" layer="95"/>
</segment>
<segment>
<pinref part="J3" gate="G$1" pin="GNDBREAK"/>
<wire x1="71.12" y1="48.26" x2="55.88" y2="48.26" width="0.1524" layer="91"/>
<pinref part="J3" gate="G$1" pin="GND"/>
<wire x1="55.88" y1="48.26" x2="48.26" y2="48.26" width="0.1524" layer="91"/>
<wire x1="71.12" y1="45.72" x2="55.88" y2="45.72" width="0.1524" layer="91"/>
<wire x1="55.88" y1="45.72" x2="55.88" y2="48.26" width="0.1524" layer="91"/>
<junction x="55.88" y="48.26"/>
<label x="48.26" y="48.26" size="1.778" layer="95"/>
</segment>
<segment>
<pinref part="J1" gate="G$1" pin="CHASGND"/>
<wire x1="43.18" y1="139.7" x2="35.56" y2="139.7" width="0.1524" layer="91"/>
<pinref part="J1" gate="G$1" pin="SIGGND"/>
<wire x1="35.56" y1="139.7" x2="22.86" y2="139.7" width="0.1524" layer="91"/>
<wire x1="43.18" y1="137.16" x2="35.56" y2="137.16" width="0.1524" layer="91"/>
<wire x1="35.56" y1="137.16" x2="35.56" y2="139.7" width="0.1524" layer="91"/>
<junction x="35.56" y="139.7"/>
<label x="22.86" y="139.7" size="1.778" layer="95"/>
</segment>
<segment>
<pinref part="J4" gate="G$1" pin="GND"/>
<wire x1="160.02" y1="88.9" x2="129.54" y2="88.9" width="0.1524" layer="91"/>
<label x="129.54" y="88.9" size="1.778" layer="95"/>
</segment>
<segment>
<pinref part="J5" gate="G$1" pin="GND"/>
<wire x1="160.02" y1="50.8" x2="129.54" y2="50.8" width="0.1524" layer="91"/>
<label x="129.54" y="50.8" size="1.778" layer="95"/>
</segment>
</net>
<net name="CAN1_H" class="0">
<segment>
<pinref part="J2" gate="G$1" pin="6"/>
<wire x1="48.26" y1="81.28" x2="71.12" y2="81.28" width="0.1524" layer="91"/>
<label x="48.26" y="81.28" size="1.778" layer="95"/>
</segment>
<segment>
<pinref part="J1" gate="G$1" pin="CANHIGH"/>
<wire x1="43.18" y1="134.62" x2="22.86" y2="134.62" width="0.1524" layer="91"/>
<label x="22.86" y="134.62" size="1.778" layer="95"/>
</segment>
<segment>
<pinref part="SW1" gate="G$1" pin="A1"/>
<wire x1="162.56" y1="154.94" x2="129.54" y2="154.94" width="0.1524" layer="91"/>
<label x="129.54" y="154.94" size="1.778" layer="95"/>
</segment>
<segment>
<pinref part="J5" gate="G$1" pin="CAR_CANH"/>
<wire x1="200.66" y1="55.88" x2="231.14" y2="55.88" width="0.1524" layer="91"/>
<label x="218.44" y="55.88" size="1.778" layer="95"/>
</segment>
</net>
<net name="CAN2_H" class="0">
<segment>
<pinref part="J2" gate="G$1" pin="7"/>
<wire x1="48.26" y1="78.74" x2="71.12" y2="78.74" width="0.1524" layer="91"/>
<label x="48.26" y="78.74" size="1.778" layer="95"/>
</segment>
<segment>
<pinref part="J1" gate="G$1" pin="3"/>
<wire x1="43.18" y1="142.24" x2="22.86" y2="142.24" width="0.1524" layer="91"/>
<label x="22.86" y="142.24" size="1.778" layer="95"/>
</segment>
<segment>
<pinref part="SW1" gate="G$1" pin="A5"/>
<wire x1="162.56" y1="139.7" x2="129.54" y2="139.7" width="0.1524" layer="91"/>
<label x="129.54" y="139.7" size="1.778" layer="95"/>
</segment>
<segment>
<pinref part="J5" gate="G$1" pin="RAD_CANH"/>
<wire x1="160.02" y1="60.96" x2="129.54" y2="60.96" width="0.1524" layer="91"/>
<label x="129.54" y="60.96" size="1.778" layer="95"/>
</segment>
</net>
<net name="CAN2_L" class="0">
<segment>
<pinref part="J2" gate="G$1" pin="8"/>
<wire x1="48.26" y1="76.2" x2="71.12" y2="76.2" width="0.1524" layer="91"/>
<label x="48.26" y="76.2" size="1.778" layer="95"/>
</segment>
<segment>
<pinref part="J1" gate="G$1" pin="11"/>
<wire x1="88.9" y1="142.24" x2="109.22" y2="142.24" width="0.1524" layer="91"/>
<label x="99.06" y="142.24" size="1.778" layer="95"/>
</segment>
<segment>
<pinref part="SW1" gate="G$1" pin="A6"/>
<wire x1="162.56" y1="137.16" x2="129.54" y2="137.16" width="0.1524" layer="91"/>
<label x="129.54" y="137.16" size="1.778" layer="95"/>
</segment>
<segment>
<pinref part="J5" gate="G$1" pin="RAD_CANL"/>
<wire x1="160.02" y1="58.42" x2="129.54" y2="58.42" width="0.1524" layer="91"/>
<label x="129.54" y="58.42" size="1.778" layer="95"/>
</segment>
</net>
<net name="CAN3_H" class="0">
<segment>
<wire x1="88.9" y1="139.7" x2="109.22" y2="139.7" width="0.1524" layer="91"/>
<pinref part="J1" gate="G$1" pin="12"/>
<label x="99.06" y="139.7" size="1.778" layer="95"/>
</segment>
<segment>
<pinref part="SW1" gate="G$1" pin="A3"/>
<wire x1="162.56" y1="147.32" x2="129.54" y2="147.32" width="0.1524" layer="91"/>
<label x="129.54" y="147.32" size="1.778" layer="95"/>
</segment>
</net>
<net name="CAN3_L" class="0">
<segment>
<pinref part="J1" gate="G$1" pin="13"/>
<wire x1="88.9" y1="137.16" x2="109.22" y2="137.16" width="0.1524" layer="91"/>
<label x="99.06" y="137.16" size="1.778" layer="95"/>
</segment>
<segment>
<pinref part="SW1" gate="G$1" pin="A4"/>
<wire x1="162.56" y1="144.78" x2="129.54" y2="144.78" width="0.1524" layer="91"/>
<label x="129.54" y="144.78" size="1.778" layer="95"/>
</segment>
</net>
<net name="MOD_MIR+" class="0">
<segment>
<pinref part="J5" gate="G$1" pin="MOD_MIR+"/>
<wire x1="160.02" y1="55.88" x2="129.54" y2="55.88" width="0.1524" layer="91"/>
<label x="129.54" y="55.88" size="1.778" layer="95"/>
</segment>
<segment>
<pinref part="J4" gate="G$1" pin="MOD_MIR+"/>
<wire x1="160.02" y1="93.98" x2="129.54" y2="93.98" width="0.1524" layer="91"/>
<label x="129.54" y="93.98" size="1.778" layer="95"/>
</segment>
</net>
<net name="MOD_MIR-" class="0">
<segment>
<pinref part="J5" gate="G$1" pin="MOD_MIR-"/>
<wire x1="160.02" y1="53.34" x2="129.54" y2="53.34" width="0.1524" layer="91"/>
<label x="129.54" y="53.34" size="1.778" layer="95"/>
</segment>
<segment>
<pinref part="J4" gate="G$1" pin="MOD_MIR-"/>
<wire x1="160.02" y1="91.44" x2="129.54" y2="91.44" width="0.1524" layer="91"/>
<label x="129.54" y="91.44" size="1.778" layer="95"/>
</segment>
</net>
<net name="LDW_HFW+" class="0">
<segment>
<pinref part="J5" gate="G$1" pin="LDW_HFW+"/>
<wire x1="200.66" y1="58.42" x2="231.14" y2="58.42" width="0.1524" layer="91"/>
<label x="218.44" y="58.42" size="1.778" layer="95"/>
</segment>
<segment>
<pinref part="J4" gate="G$1" pin="LDW_HFW+"/>
<wire x1="200.66" y1="96.52" x2="228.6" y2="96.52" width="0.1524" layer="91"/>
<label x="215.9" y="96.52" size="1.778" layer="95"/>
</segment>
</net>
<net name="LDW_HFW-" class="0">
<segment>
<pinref part="J5" gate="G$1" pin="LDW_HFW-"/>
<wire x1="200.66" y1="50.8" x2="231.14" y2="50.8" width="0.1524" layer="91"/>
<label x="218.44" y="50.8" size="1.778" layer="95"/>
</segment>
<segment>
<pinref part="J4" gate="G$1" pin="LDW_HFW-"/>
<wire x1="200.66" y1="88.9" x2="228.6" y2="88.9" width="0.1524" layer="91"/>
<label x="215.9" y="88.9" size="1.778" layer="95"/>
</segment>
</net>
<net name="CAN1_H'" class="0">
<segment>
<pinref part="SW1" gate="G$1" pin="B1"/>
<wire x1="198.12" y1="154.94" x2="228.6" y2="154.94" width="0.1524" layer="91"/>
<label x="210.82" y="154.94" size="1.778" layer="95"/>
</segment>
<segment>
<pinref part="SW1" gate="G$1" pin="B3"/>
<wire x1="198.12" y1="147.32" x2="228.6" y2="147.32" width="0.1524" layer="91"/>
<label x="210.82" y="147.32" size="1.778" layer="95"/>
</segment>
<segment>
<pinref part="J4" gate="G$1" pin="CAR_CANH"/>
<wire x1="200.66" y1="93.98" x2="228.6" y2="93.98" width="0.1524" layer="91"/>
<label x="215.9" y="93.98" size="1.778" layer="95"/>
</segment>
</net>
<net name="CAN1_L'" class="0">
<segment>
<pinref part="SW1" gate="G$1" pin="B2"/>
<wire x1="198.12" y1="152.4" x2="228.6" y2="152.4" width="0.1524" layer="91"/>
<label x="210.82" y="152.4" size="1.778" layer="95"/>
</segment>
<segment>
<pinref part="SW1" gate="G$1" pin="B4"/>
<wire x1="198.12" y1="144.78" x2="228.6" y2="144.78" width="0.1524" layer="91"/>
<label x="210.82" y="144.78" size="1.778" layer="95"/>
</segment>
<segment>
<pinref part="J4" gate="G$1" pin="CAR_CANL"/>
<wire x1="200.66" y1="91.44" x2="228.6" y2="91.44" width="0.1524" layer="91"/>
<label x="215.9" y="91.44" size="1.778" layer="95"/>
</segment>
</net>
<net name="CAN2_H'" class="0">
<segment>
<pinref part="SW1" gate="G$1" pin="B5"/>
<wire x1="198.12" y1="139.7" x2="228.6" y2="139.7" width="0.1524" layer="91"/>
<label x="210.82" y="139.7" size="1.778" layer="95"/>
</segment>
<segment>
<pinref part="J4" gate="G$1" pin="RAD_CANH"/>
<wire x1="160.02" y1="99.06" x2="129.54" y2="99.06" width="0.1524" layer="91"/>
<label x="129.54" y="99.06" size="1.778" layer="95"/>
</segment>
</net>
<net name="CAN2_L'" class="0">
<segment>
<pinref part="SW1" gate="G$1" pin="B6"/>
<wire x1="198.12" y1="137.16" x2="228.6" y2="137.16" width="0.1524" layer="91"/>
<label x="210.82" y="137.16" size="1.778" layer="95"/>
</segment>
<segment>
<pinref part="J4" gate="G$1" pin="RAD_CANL"/>
<wire x1="160.02" y1="96.52" x2="129.54" y2="96.52" width="0.1524" layer="91"/>
<label x="129.54" y="96.52" size="1.778" layer="95"/>
</segment>
</net>
<net name="12VIN'" class="0">
<segment>
<pinref part="SW1" gate="G$1" pin="B7"/>
<wire x1="198.12" y1="132.08" x2="210.82" y2="132.08" width="0.1524" layer="91"/>
<pinref part="SW1" gate="G$1" pin="B8"/>
<wire x1="210.82" y1="132.08" x2="228.6" y2="132.08" width="0.1524" layer="91"/>
<wire x1="198.12" y1="129.54" x2="210.82" y2="129.54" width="0.1524" layer="91"/>
<wire x1="210.82" y1="129.54" x2="210.82" y2="132.08" width="0.1524" layer="91"/>
<junction x="210.82" y="132.08"/>
<label x="210.82" y="132.08" size="1.778" layer="95"/>
</segment>
<segment>
<pinref part="J4" gate="G$1" pin="FUSE"/>
<wire x1="160.02" y1="104.14" x2="129.54" y2="104.14" width="0.1524" layer="91"/>
<label x="129.54" y="104.14" size="1.778" layer="95"/>
</segment>
</net>
</nets>
</sheet>
</sheets>
</schematic>
</drawing>
<compatibility>
<note version="6.3" minversion="6.2.2" severity="warning">
Since Version 6.2.2 text objects can contain more than one line,
which will not be processed correctly with this version.
</note>
<note version="8.2" severity="warning">
Since Version 8.2, EAGLE supports online libraries. The ids
of those online libraries will not be understood (or retained)
with this version.
</note>
<note version="8.3" severity="warning">
Since Version 8.3, EAGLE supports URNs for individual library
assets (packages, symbols, and devices). The URNs of those assets
will not be understood (or retained) with this version.
</note>
<note version="8.3" severity="warning">
Since Version 8.3, EAGLE supports the association of 3D packages
with devices in libraries, schematics, and board files. Those 3D
packages will not be understood (or retained) with this version.
</note>
</compatibility>
</eagle>
